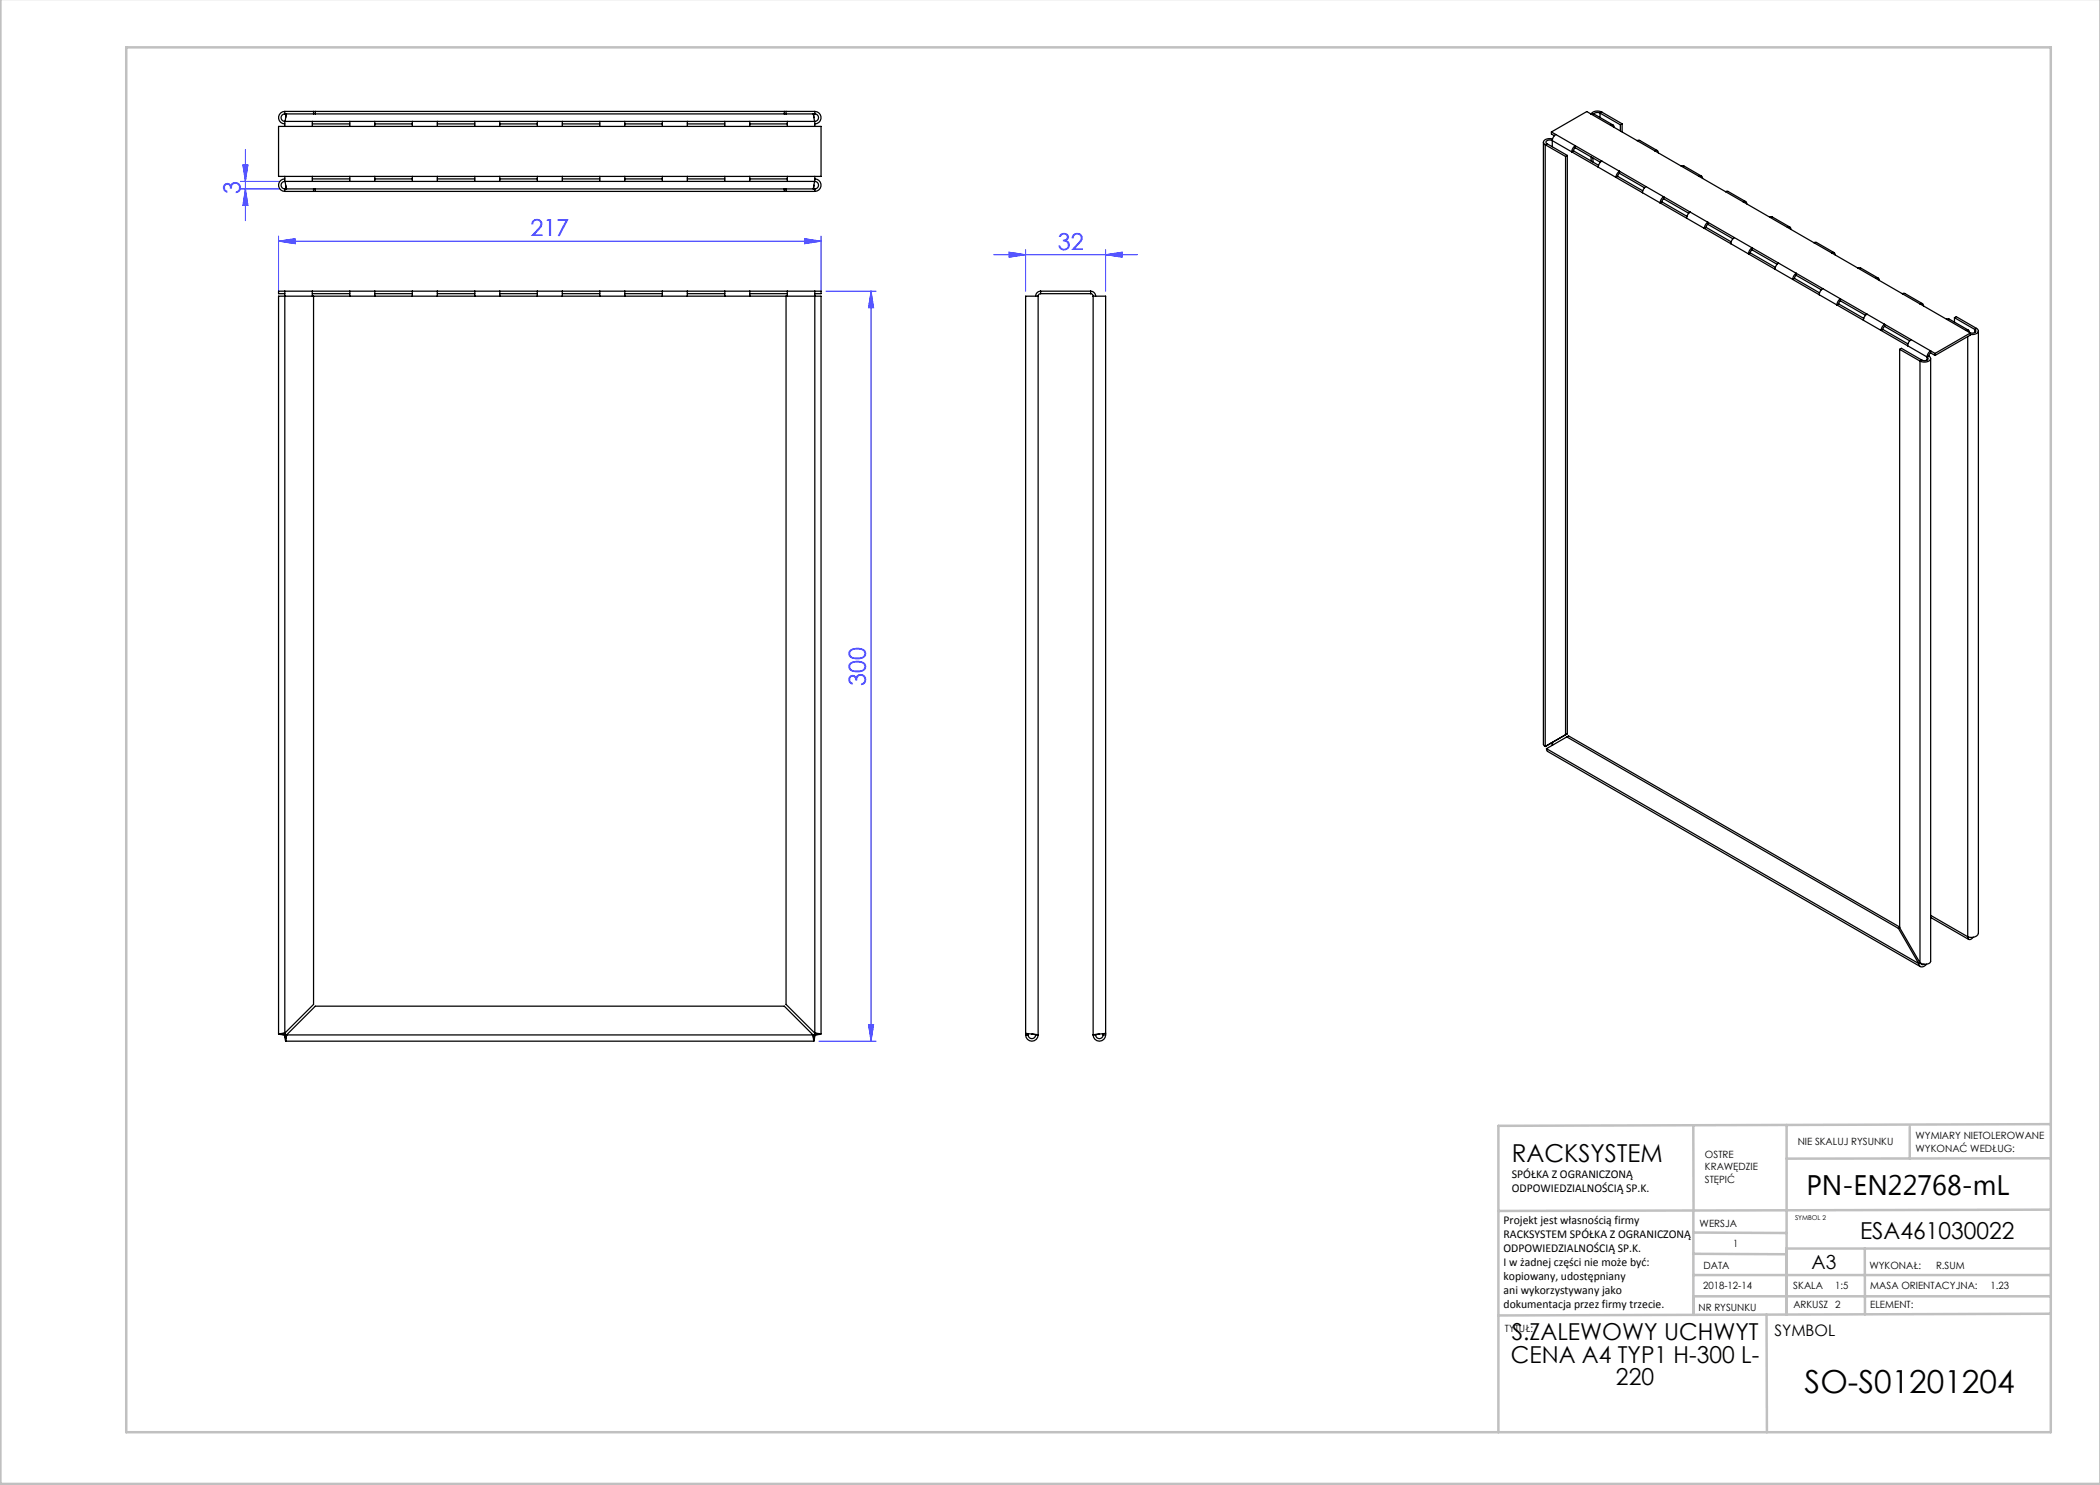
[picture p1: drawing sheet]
<svg xmlns="http://www.w3.org/2000/svg" width="420mm" height="297mm" viewBox="0 0 420 297" stroke-linecap="round" stroke-linejoin="round" font-family="sans-serif">
<g fill="none" stroke="#00f" stroke-width=".2">
<path d="M48.1 36.3h7.9M48.1 37.8h7.9M48.6 33h1l-.5 3.3zM49.1 37.8l.5 3.3h-1zM49.1 29.9v14.2M55.7 48.2l3.3-.5v1zM55.7 47.2v11M55.7 48.2h108.5M160.9 47.7l3.3 .5-3.3 .5zM164.2 47.2v11M165.2 58.2h10M174.2 58.2l.5 3.3h-1z"/>
<path d="M174.2 58.2v150M198.8 50.9h28.7M201.8 50.4l3.3 .5-3.3 .5zM205.1 49.9v8.3M221.1 50.9l3.3-.5v1zM221.1 49.9v8.3M163.8 208.2h11.4M173.7 204.9h1l-.5 3.3z"/>
</g>
<g fill="none" stroke="#c0c0c0" stroke-width=".5">
<path d="M.1 -.1v296.9h419.9M25.2 9.5h385v276.9h-385zM338.7 225.2v16.9M357.3 225v37.9M382 225.4v6.3M410.1 224.8l-110.4 .4v61.2M410.1 231.7h-52.8M338.7 259.3h71.5M338.7 255h71.5M338.7 250.8l18.6 .1M338.7 246.5l18.6 .1M338.7 242.1v20.9"/>
<path d="M373 249.7v13.2M410.1 241.9l-110.4 .3M410.2 249.7h-52.9v13.2M353.3 262.9l.1 23.5M410.2 262.7l-110.5 .4"/>
</g>
<g fill="#00f">
<path d="M55.7 48.2l3.3-.5v1zM160.9 47.7l3.3 .5-3.3 .5z"/>
<path d="M201.8 50.4l3.3 .5-3.3 .5zM221.1 50.9l3.3-.5v1z"/>
<path d="M174.2 58.2l.5 3.3h-1zM173.7 204.9h1l-.5 3.3zM48.6 33h1l-.5 3.3zM49.1 37.8l.5 3.3h-1z"/>
</g>
<g fill="none" stroke="#000" stroke-width=".25">
<path d="M55.7 25.3h108.5v10h-108.5zM57 24.3v1M57 35.3v1M57 22.8a.75 .75 0 0 0-.8 .7 .75 .75 0 0 0 .8 .8M57 22.3a1.25 1.25 0 0 0-1.3 1.2 1.25 1.25 0 0 0 1.3 1.3M57 36.3a.75 .75 0 0 0-.8 .7 .75 .75 0 0 0 .8 .8M57 35.8a1.25 1.25 0 0 0-1.3 1.2 1.25 1.25 0 0 0 1.3 1.3M57 36.3l.3 1.5M57 22.3v.5M57 37.8v.5M57 24.3h106M57 36.3h106"/>
<path d="M57 22.3h106M57 22.8h106M57 38.3h106M57 37.8h106M57.1 37l.1 .8M57.2 22.7l-.1 .8M57.3 22.8l-.3 1.5M62.5 24.3v1M62.5 35.3v1M62.5 24.8h7.5M62.5 35.8h7.5M62.7 22.3v.5"/>
<path d="M62.7 37.8v.5M63.1 22.3v.5M63.1 37.8v.5M70 24.3v1M70 35.3v1M75 24.3v1M75 35.3v1M75 24.8h7.5M75 35.8h7.5M82.5 24.3v1M82.5 35.3v1M87.5 24.3v1"/>
<path d="M87.5 35.3v1M87.5 24.8h7.5M87.5 35.8h7.5M95 24.3v1M95 35.3v1M100 24.3v1M100 35.3v1M100 24.8h7.5M100 35.8h7.5M107.5 24.3v1M107.5 35.3v1M112.5 24.3v1"/>
<path d="M112.5 35.3v1M112.5 24.8h7.5M112.5 35.8h7.5M120 24.3v1M120 35.3v1M125 24.3v1M125 35.3v1M125 24.8h7.5M125 35.8h7.5M132.5 24.3v1M132.5 35.3v1M137.5 24.3v1"/>
<path d="M137.5 35.3v1M137.5 24.8h7.5M137.5 35.8h7.5M145 24.3v1M145 35.3v1M150 24.3v1M150 35.3v1M150 24.8h7.5M150 35.8h7.5M156.9 22.3v.5M156.9 37.8v.5M157.2 22.3v.5"/>
<path d="M157.2 37.8v.5M157.5 24.3v1M157.5 35.3v1M162.6 22.8l.4 1.5M162.7 22.7l.1 .8M162.8 37l-.1 .8M163 24.3v1M163 35.3v1M163 22.8a.75 .75 0 0 1 .7 .7 .75 .75 0 0 1-.7 .8M163 22.3a1.25 1.25 0 0 1 1.2 1.2 1.25 1.25 0 0 1-1.2 1.3M163 36.3a.75 .75 0 0 1 .7 .7 .75 .75 0 0 1-.7 .8M163 35.8a1.25 1.25 0 0 1 1.2 1.2 1.25 1.25 0 0 1-1.2 1.3"/>
<path d="M163 36.3l-.4 1.5M163 22.3v.5M163 37.8v.5M308.7 28.4v120.5l.3 .4M309 28.9l4.1 2.4M309 28.9v120.4M309.4 28.7l-.4 .2M309.4 28.7l4.1 2.4M310.3 26.4l54.3 31.3M310.3 26.4l7.1-4.1 13.6 7.9M310.3 26.4v.4l.6 .3M310.5 28.1l-.6-.1a.54 .54 0 0 0-.7 .6l.2 .1"/>
<path d="M310.5 28.1l74.9 43.3M310.5 28.1v1.3M310.5 27.8a1.28 1.28 0 0 0-1.8 .7l.3 .4M311.2 26.9a1.56 1.56 0 0 0-.7 1.2M313.1 31.3v115.7l.4-.3M313.5 31.1l-.4 .2M313.5 31.1v115.6M314.7 30.2l5 2.9M315.1 29.6l-.4 .6M315.1 29.6v-.5a1.56 1.56 0 0 0-.8 1.3l.4-.2M315.1 29.6l5 2.9M318.2 31.4v.8"/>
<path d="M318.6 31.6v.8M320 22.6l-.8-.1-.4 .3M320 22.6l4.1 2.4M320 22.6v.9M320.4 32.2a1.56 1.56 0 0 0-.7 1.2M320.4 22.4a1.62 1.62 0 0 0-2.2 .4h.5l3.9 2.2M320.4 22.4l4 2.4M320.4 22.4l-.4 .2M322.1 25.1a.43 .43 0 0 1 .5-.1 .43 .43 0 0 1 .2 .5M323.5 35.3l5.1 2.9M323.9 34.7v-.4a1.56 1.56 0 0 0-.7 1.2l.3-.2M323.9 34.7l-.4 .6"/>
<path d="M323.9 34.7l5 2.9M324.1 25v1.2M324.4 24.8l-.3 .2M324.4 24.8v1.6M327.4 28.1h.5l3.6 2M329.2 37.3a1.56 1.56 0 0 0-.7 1.2M331 30.2a.43 .43 0 0 1 .5-.1 .43 .43 0 0 1 .2 .5M331 30.2l63.1 36.4M332.7 39.8l-.3 .6M332.7 39.8v-.4a1.56 1.56 0 0 0-.7 1.2l.4-.2M332.7 39.8l5 2.9M336.3 33.2h.5l3.5 2"/>
<path d="M339.8 35.3a.43 .43 0 0 1 .5-.1 .43 .43 0 0 1 .2 .5M345.1 38.3h.5l3.5 2M57 59.2h-1.3v147.6M57 58.2v1M57 58.7h-1.3v-.5h108.5v.5h-1.2M57 59.2v147.8M57 59.2h106M62.5 58.2v1M62.5 58.7h7.5M62.7 59.2v141.7l-5.7 5.7M70 58.2v1M75 58.2v1"/>
<path d="M75 58.7h7.5M82.5 58.2v1M87.5 58.2v1M87.5 58.7h7.5M95 58.2v1M100 58.2v1M100 58.7h7.5M107.5 58.2v1M112.5 58.2v1M112.5 58.7h7.5M120 58.2v1M125 58.2v1"/>
<path d="M125 58.7h7.5M132.5 58.2v1M137.5 58.2v1M137.5 58.7h7.5M145 58.2v1M150 58.2v1M150 58.7h7.5M157.2 59.2v141.7l5.8 5.7M157.5 58.2v1M163 59.2h1.2v147.6M163 58.2v1M163 59.2v147.8"/>
<path d="M207.6 59.2h-2.5v147.8M207.6 59.2v147.8M208.1 58.2a1 1 0 0 0-1 1M208.1 58.7l-.3 .2-.2 .3M208.1 58.2h10M208.1 58.7h10M208.1 58.2v.5M218.1 58.2a1 1 0 0 1 1 1M218.1 58.7l.4 .2 .1 .3M218.1 58.2v.5M218.6 59.2h2.5v147.8M218.6 59.2v147.8"/>
<path d="M332.4 40.4l5 2.9M338 42.4a1.56 1.56 0 0 0-.7 1.2M341.2 45.5l5 2.9M341.6 44.9l-.4 .6M341.6 44.9v-.4a1.56 1.56 0 0 0-.7 1.2l.3-.2M341.6 44.9l5 2.9M346.9 47.5a1.56 1.56 0 0 0-.7 1.2M348.6 40.4a.43 .43 0 0 1 .5-.1 .43 .43 0 0 1 .3 .5M350.1 50.6l5 2.9M350.4 50v-.4a1.56 1.56 0 0 0-.7 1.2l.4-.2M350.4 50l-.3 .6M350.4 50l5 2.9"/>
<path d="M353.9 43.4h.5l3.6 2M355.7 52.6a1.56 1.56 0 0 0-.7 1.2M357.5 45.5a.43 .43 0 0 1 .5-.1 .43 .43 0 0 1 .2 .5M358.9 55.7l5 2.9M359.2 55.1v-.4a1.56 1.56 0 0 0-.7 1.2l.4-.2M359.2 55.1l-.3 .6M359.2 55.1l5.1 2.9M362.8 48.5h.5l3.5 2M364.6 57.7a1.56 1.56 0 0 0-.8 1.2M364.6 57.7l22.4 13M366.3 50.6a.43 .43 0 0 1 .5-.1 .43 .43 0 0 1 .2 .5M371.6 53.6h.5l3.6 2"/>
<path d="M375.2 55.7a.43 .43 0 0 1 .5-.1 .43 .43 0 0 1 .2 .5M380.5 58.7h.5l3.5 2M367.7 60.8l5 2.9M368.1 60.2v-.4a1.56 1.56 0 0 0-.7 1.2l.3-.2M368.1 60.2l-.4 .6M368.1 60.2l5 2.9M373.4 62.8a1.56 1.56 0 0 0-.7 1.3M376.6 65.9l5 2.9M376.9 65.3v-.4a1.56 1.56 0 0 0-.7 1.2l.4-.2M376.9 65.3l-.3 .6M376.9 65.3l5 2.9M379.9 69.9l4.1 2.3"/>
<path d="M379.9 69.9l.4-.2 4.1 2.3M379.9 69.9v115.6M382.2 67.9a1.56 1.56 0 0 0-.7 1.3M384 60.8a.43 .43 0 0 1 .5-.1 .43 .43 0 0 1 .2 .5M384 72.2v120.4M384.4 72l-.4 .2M385.4 71.4l.2 .3a.89 .89 0 0 1-1.2 .3M385.4 71.4v.6M385.8 71.2l.3 .4a1.36 1.36 0 0 1-2.1 .6M385.8 71.2l-.4 .2M386.1 70.6v-.4a1.56 1.56 0 0 0-.7 1.2M386.1 70.6l-.3 .6"/>
<path d="M386.1 70.6l.9 .5M386.1 71.7v120.6a1.48 1.48 0 0 1-2.1 .3M387 70.7v.4M389.3 63.8h.5l3.9 2.2M390.9 63.5l.3-.2 4.1 2.4M390.9 63.5l4.1 2.4M390.9 63.5v.9M393.5 67.3v120M394.1 66.6l-7.1 4.1M394.1 66.6v.4l-7.1 4.1M395 65.9l.2 .3a.77 .77 0 0 1-1.3 .1l-.3-.3-.4 .1M395 65.9v.6"/>
<path d="M395.3 65.7l.4 .4a1.24 1.24 0 0 1-1.6 .8M395.3 65.7l-.3 .2M395.7 66.2v120.4a1.54 1.54 0 0 1-2.2 .7M309.3 149.7l.2 .6 74.6 43M309.3 149.7l74.4 43M310.2 148.6l.3 .2M310.5 148.8l-.1 .3M310.5 148.8l.2 .1M310.5 148.5v.3M313.4 147.4l-4.1 2.3M313.4 147.4l66.3 38.3M313.4 147.4l.3-.2 66.2 38.2"/>
<path d="M313.5 146.7l-4.5 2.6M379.7 185.7l4 7M379.9 185.5l4.1 7.1M379.9 185.5l-.2 .2M383.7 192.7l.4 .6a1.08 1.08 0 0 0 1.2-.5M384 192.6l-.3 .1M384.1 192.6l.2 .3 .5-.1M386.1 183.5l7.6 4.4M386.1 183.1l7.4 4.2M393.5 187.3l.2 .6a.87 .87 0 0 0 .9-.5M57 207l.1 1.2 .2-1.2M57 206.6l-1.3 .2 1.3 .2"/>
<path d="M57 207l.1 .7 .2-.7M57 206.6l-.8 .2 .8 .2M57 207h106M57.1 208.2h105.7M57.3 207l5.8-5.8h93.8l5.7 5.8M162.6 207l.2 1.2 .2-1.2M162.6 207l.2 .7 .2-.7M163 206.6l1.2 .2-1.2 .2M163 206.6l.7 .2-.7 .2M205.1 206.6l2.5 .4M205.1 207a1.25 1.25 0 0 0 1.3 1.2 1.25 1.25 0 0 0 1.2-1.2M205.1 207h.5"/>
<path d="M205.6 207a.75 .75 0 0 0 .8 .7 .75 .75 0 0 0 .7-.7M205.6 206.7v.3M206.4 206.8l.7 .2M207.1 207h.5M218.6 207a1.25 1.25 0 0 0 1.3 1.2 1.25 1.25 0 0 0 1.2-1.2M218.6 207h.5M219.1 207a.75 .75 0 0 0 .8 .7 .75 .75 0 0 0 .7-.7M219.9 206.8l-.8 .2M220.6 207h.5M220.6 206.7v.3M221.1 206.6l-2.5 .4"/>
</g>
<text font-size="6.3" x="360.9" y="278.5">SO-S01201204</text>
<text font-size="5.6" x="361.3" y="239.1">PN-EN22768-mL</text>
<text font-size="4.9" x="302.4" y="232.4">RACKSYSTEM</text>
<g font-size="4.7" fill="#00f">
<text x="48.1" y="38.8" transform="rotate(-90 48.1 38.8)">3</text>
<text x="106.1" y="47.2">217</text>
<text x="211.6" y="49.9">32</text>
<text x="173.2" y="137.1" transform="rotate(-90 173.2 137.1)">300</text>
</g>
<g font-size="4.7">
<text x="372" y="247.8">ESA461030022</text>
<text x="302.3" y="268.1">S.ZALEWOWY UCHWYT</text>
<text x="302.2" y="272.6">CENA A4 TYP1 H-300 L-</text>
<text x="323.2" y="277.1">220</text>
</g>
<text font-size="3.9" x="362.3" y="253.8">A3</text>
<text font-size="3.2" x="354.9" y="267.2">SYMBOL</text>
<g font-size="2.4">
<text x="302.4" y="235.6">SPÓŁKA Z OGRANICZONĄ</text>
<text x="302.4" y="238.4">ODPOWIEDZIALNOŚCIĄ SP.K.</text>
<text x="300.7" y="244.7">Projekt jest własnością firmy</text>
<text x="300.7" y="247.5">RACKSYSTEM SPÓŁKA Z OGRANICZONĄ</text>
<text x="300.7" y="250.3">ODPOWIEDZIALNOŚCIĄ SP.K.</text>
<text x="300.7" y="253.1">I w żadnej części nie może być:</text>
<text x="300.7" y="256">kopiowany, udostępniany</text>
<text x="300.7" y="258.8">ani wykorzystywany jako</text>
<text x="300.7" y="261.6">dokumentacja przez firmy trzecie.</text>
</g>
<g font-size="2">
<text x="383.1" y="227.9">WYMIARY NIETOLEROWANE</text>
<text x="341" y="231.6">OSTRE</text>
<text x="359.5" y="228.9">NIE SKALUJ RYSUNKU</text>
<text x="383.1" y="230.4">WYKONAĆ WEDŁUG:</text>
<text x="341" y="234.1">KRAWĘDZIE</text>
<text x="341" y="236.6">STĘPIĆ</text>
<text x="339.9" y="245.4">WERSJA</text>
<text x="346.6" y="249.5">1</text>
<text x="340.6" y="257.7">2018-12-14</text>
<text x="340.7" y="253.8">DATA</text>
<text x="358.7" y="257.7">SKALA</text>
<text x="367" y="257.7">1:5</text>
<text x="373.9" y="253.8">WYKONAŁ:</text>
<text x="374.1" y="257.7">MASA ORIENTACYJNA:</text>
<text x="387.2" y="253.8">R.SUM</text>
<text x="398.1" y="257.7">1.23</text>
<text x="339.7" y="262.3">NR RYSUNKU</text>
<text x="358.7" y="261.7">ARKUSZ 2</text>
<text x="374.1" y="261.7">ELEMENT:</text>
<text x="301" y="266.4">TYTUŁ:</text>
</g>
<text font-size="1.3" x="359" y="244">SYMBOL 2</text>
</svg>
